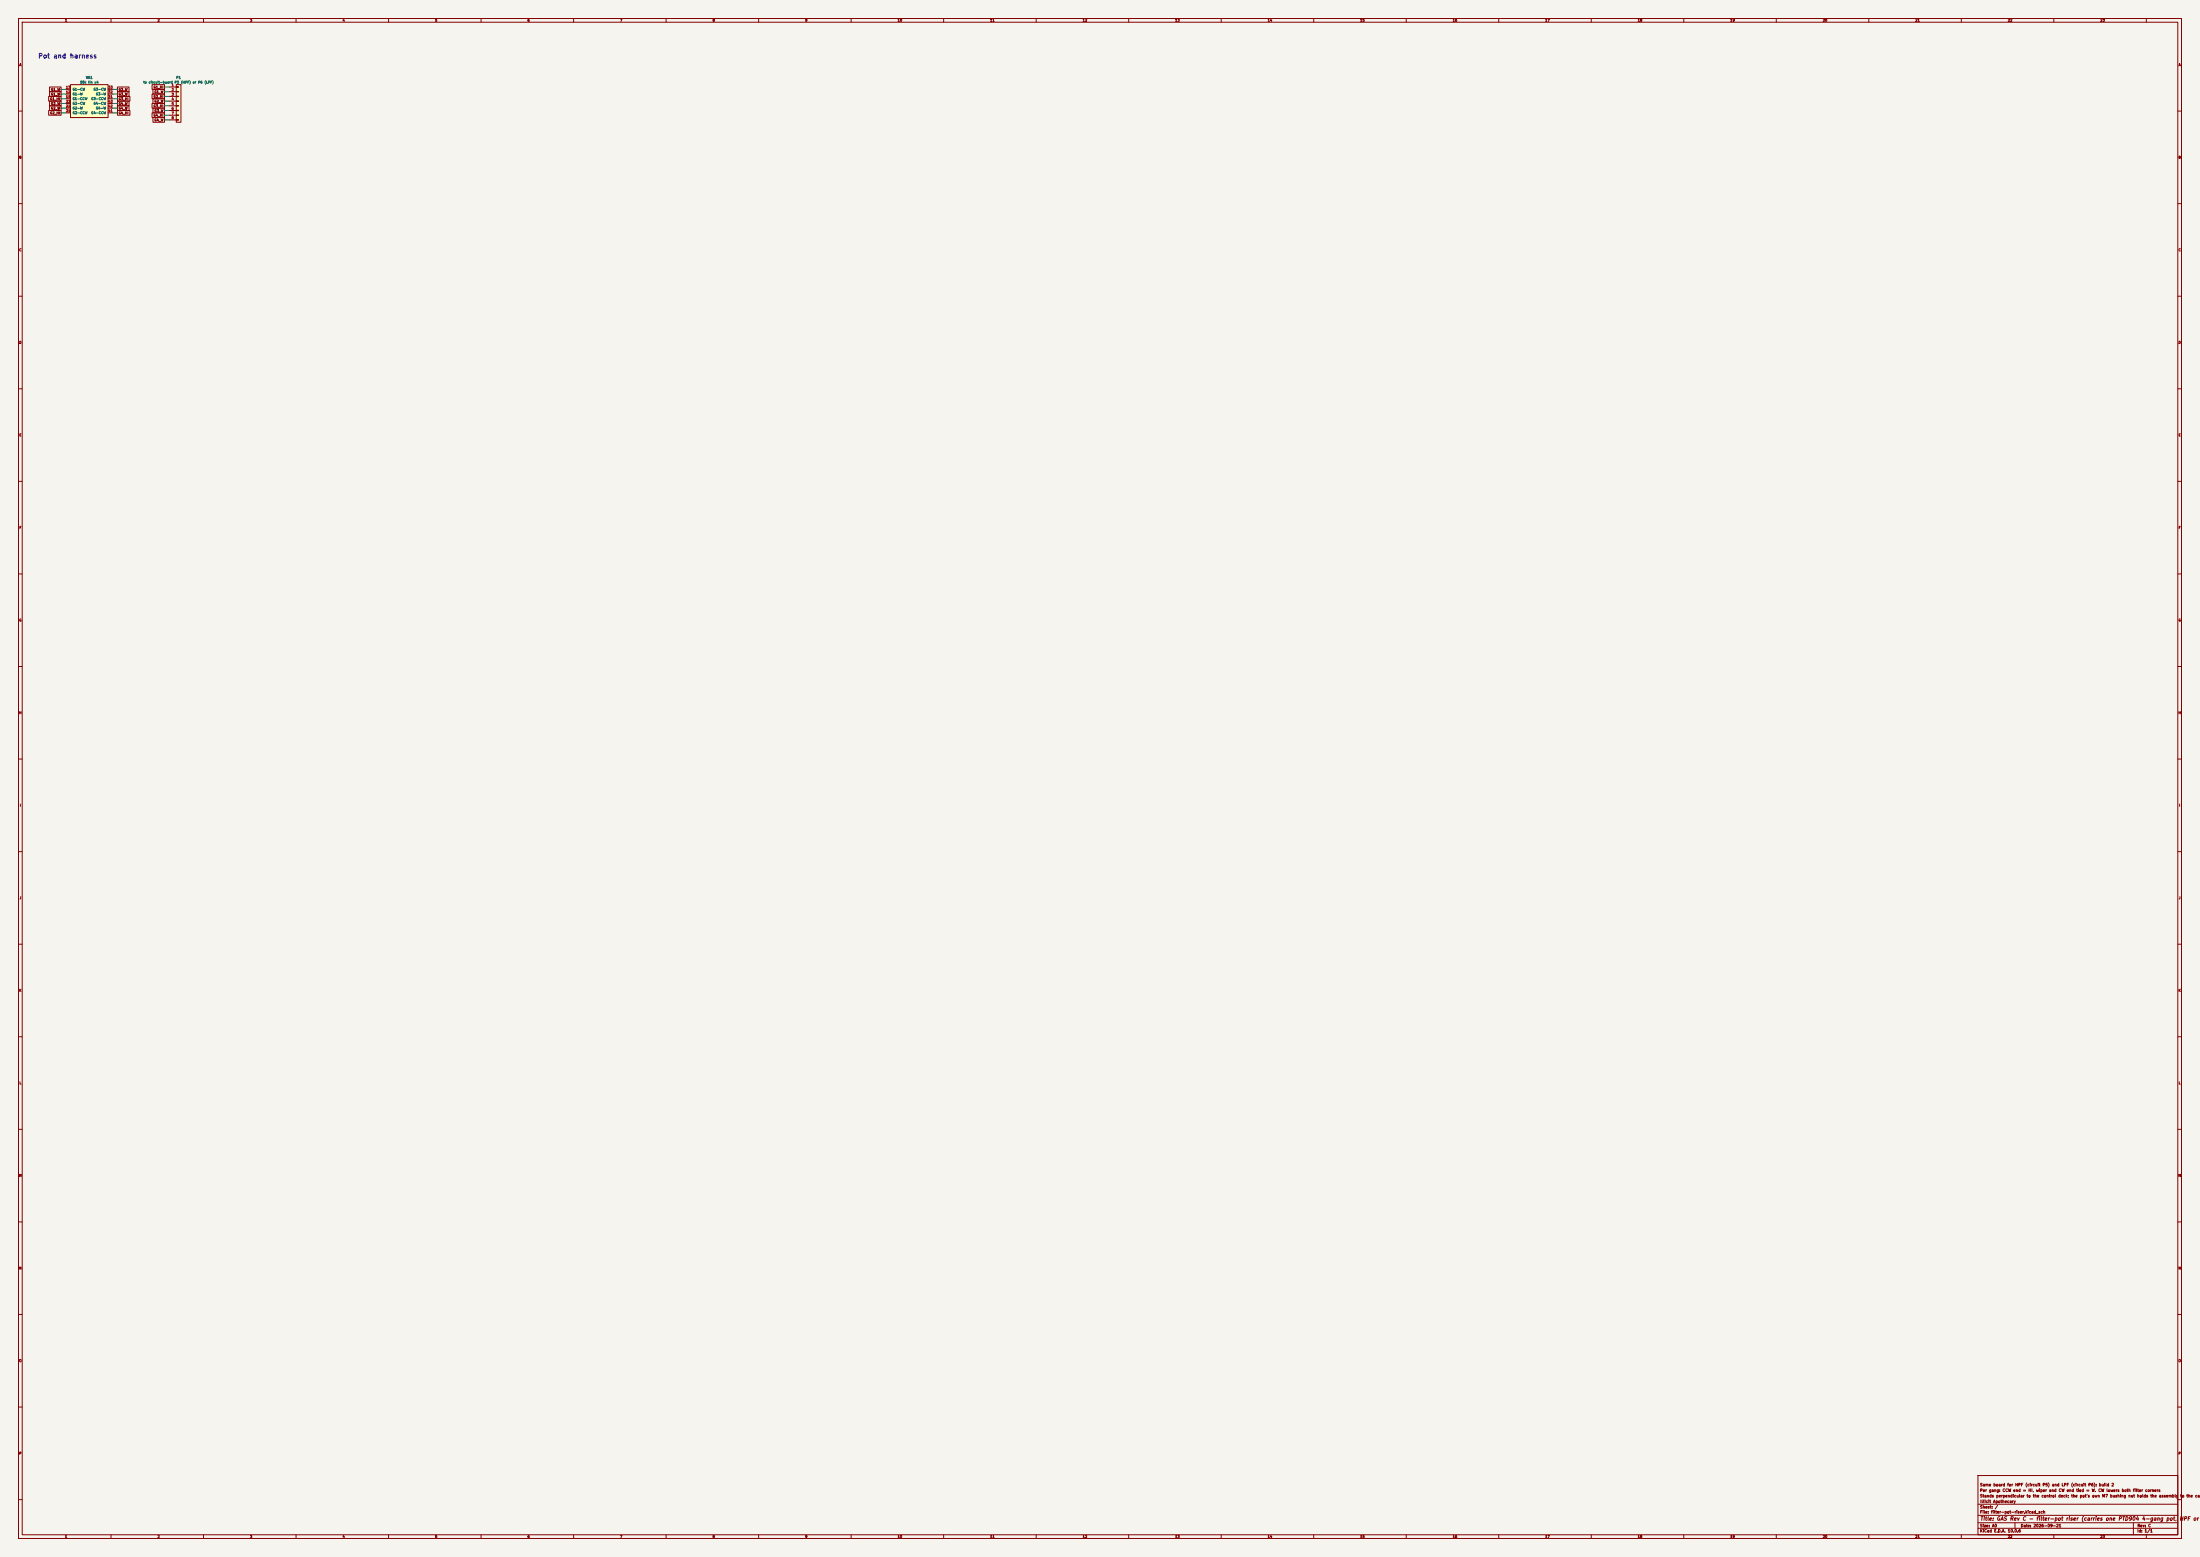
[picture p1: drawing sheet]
(kicad_sch
 (version 20260306)
 (generator "eeschema")
 (generator_version "10.0")
 (paper "A0")
 (title_block
  (title "GAS Rev C - filter-pot riser (carries one PTD904 4-gang pot, HPF or LPF)")
  (date "2026-09-21")
  (rev "C")
  (company "Illicit Apothecary")
  (comment 1 "Stands perpendicular to the control deck; the pot's own M7 bushing nut holds the assembly to the cap")
  (comment 2 "Per gang: CCW end = HI, wiper and CW end tied = W. CW lowers both filter corners")
  (comment 3 "Same board for HPF (circuit P5) and LPF (circuit P6): build 2"))
 (lib_symbols
  (symbol "Connector_Generic:Conn_01x08"
   (pin_names
    (offset 1.016) (hide yes)) (exclude_from_sim no) (in_bom yes) (on_board yes)
   (in_pos_files yes)
   (duplicate_pin_numbers_are_jumpers no)
   (property "Reference" "J" (at 0 10.16 0) (show_name no) (do_not_autoplace no) (effects (font (size 1.27 1.27))))
   (property "Value" "Conn_01x08" (at 0 -12.7 0) (show_name no) (do_not_autoplace no) (effects (font (size 1.27 1.27))))
   (property "Footprint" "" (at 0 0 0) (show_name no) (do_not_autoplace no) (hide yes) (effects (font (size 1.27 1.27))))
   (property "Datasheet" "" (at 0 0 0) (show_name no) (do_not_autoplace no) (hide yes) (effects (font (size 1.27 1.27))))
   (property "Description" "Generic connector, single row, 01x08, script generated (kicad-library-utils/schlib/autogen/connector/)" (at 0 0 0) (show_name no) (do_not_autoplace no) (hide yes) (effects (font (size 1.27 1.27))))
   (symbol "Conn_01x08_1_1"
    (rectangle (start -1.27 8.89) (end 1.27 -11.43) (stroke (width 0.254) (type default)) (fill (type background)))
    (rectangle (start -1.27 7.747) (end 0 7.493) (stroke (width 0.1524) (type default)) (fill (type none)))
    (rectangle (start -1.27 5.207) (end 0 4.953) (stroke (width 0.1524) (type default)) (fill (type none)))
    (rectangle (start -1.27 2.667) (end 0 2.413) (stroke (width 0.1524) (type default)) (fill (type none)))
    (rectangle (start -1.27 0.127) (end 0 -0.127) (stroke (width 0.1524) (type default)) (fill (type none)))
    (rectangle (start -1.27 -2.413) (end 0 -2.667) (stroke (width 0.1524) (type default)) (fill (type none)))
    (rectangle (start -1.27 -4.953) (end 0 -5.207) (stroke (width 0.1524) (type default)) (fill (type none)))
    (rectangle (start -1.27 -7.493) (end 0 -7.747) (stroke (width 0.1524) (type default)) (fill (type none)))
    (rectangle (start -1.27 -10.033) (end 0 -10.287) (stroke (width 0.1524) (type default)) (fill (type none)))
    (pin passive line (at -5.08 7.62 0) (length 3.81) (name "Pin_1" (effects (font (size 1.27 1.27)))) (number "1" (effects (font (size 1.27 1.27)))))
    (pin passive line (at -5.08 5.08 0) (length 3.81) (name "Pin_2" (effects (font (size 1.27 1.27)))) (number "2" (effects (font (size 1.27 1.27)))))
    (pin passive line (at -5.08 2.54 0) (length 3.81) (name "Pin_3" (effects (font (size 1.27 1.27)))) (number "3" (effects (font (size 1.27 1.27)))))
    (pin passive line (at -5.08 0 0) (length 3.81) (name "Pin_4" (effects (font (size 1.27 1.27)))) (number "4" (effects (font (size 1.27 1.27)))))
    (pin passive line (at -5.08 -2.54 0) (length 3.81) (name "Pin_5" (effects (font (size 1.27 1.27)))) (number "5" (effects (font (size 1.27 1.27)))))
    (pin passive line (at -5.08 -5.08 0) (length 3.81) (name "Pin_6" (effects (font (size 1.27 1.27)))) (number "6" (effects (font (size 1.27 1.27)))))
    (pin passive line (at -5.08 -7.62 0) (length 3.81) (name "Pin_7" (effects (font (size 1.27 1.27)))) (number "7" (effects (font (size 1.27 1.27)))))
    (pin passive line (at -5.08 -10.16 0) (length 3.81) (name "Pin_8" (effects (font (size 1.27 1.27)))) (number "8" (effects (font (size 1.27 1.27))))))
   (embedded_fonts no))
  (symbol "GAS_Parts:PTD904"
   (pin_names
    (offset 1.016)) (exclude_from_sim no) (in_bom yes) (on_board yes)
   (property "Reference" "VR" (at 0 11.43 0) (show_name no) (do_not_autoplace no) (effects (font (size 1.27 1.27))))
   (property "Value" "PTD904" (at 0 -11.43 0) (show_name no) (do_not_autoplace no) (effects (font (size 1.27 1.27))))
   (property "Footprint" "" (at 0 0 0) (show_name no) (do_not_autoplace no) (hide yes) (effects (font (size 1.27 1.27))))
   (property "Datasheet" "" (at 0 0 0) (show_name no) (do_not_autoplace no) (hide yes) (effects (font (size 1.27 1.27))))
   (property "Description" "Bourns PTD904 4-gang 9 mm potentiometer, side-adjust PC pins. Gang g = 1..4 from the panel end; pin g1 = CCW end, g2 = wiper, g3 = CW end" (at 0 0 0) (show_name no) (do_not_autoplace no) (hide yes) (effects (font (size 1.27 1.27))))
   (symbol "PTD904_0_1"
    (rectangle (start -10.16 8.89) (end 10.16 -8.89) (stroke (width 0.254) (type default)) (fill (type background))))
   (symbol "PTD904_1_1"
    (pin passive line (at -12.7 6.35 0) (length 2.54) (name "G1-CW" (effects (font (size 1.27 1.27)))) (number "13" (effects (font (size 1.27 1.27)))))
    (pin passive line (at -12.7 3.81 0) (length 2.54) (name "G1-W" (effects (font (size 1.27 1.27)))) (number "12" (effects (font (size 1.27 1.27)))))
    (pin passive line (at -12.7 1.27 0) (length 2.54) (name "G1-CCW" (effects (font (size 1.27 1.27)))) (number "11" (effects (font (size 1.27 1.27)))))
    (pin passive line (at -12.7 -1.27 0) (length 2.54) (name "G2-CW" (effects (font (size 1.27 1.27)))) (number "23" (effects (font (size 1.27 1.27)))))
    (pin passive line (at -12.7 -3.81 0) (length 2.54) (name "G2-W" (effects (font (size 1.27 1.27)))) (number "22" (effects (font (size 1.27 1.27)))))
    (pin passive line (at -12.7 -6.35 0) (length 2.54) (name "G2-CCW" (effects (font (size 1.27 1.27)))) (number "21" (effects (font (size 1.27 1.27)))))
    (pin passive line (at 12.7 6.35 180) (length 2.54) (name "G3-CW" (effects (font (size 1.27 1.27)))) (number "33" (effects (font (size 1.27 1.27)))))
    (pin passive line (at 12.7 3.81 180) (length 2.54) (name "G3-W" (effects (font (size 1.27 1.27)))) (number "32" (effects (font (size 1.27 1.27)))))
    (pin passive line (at 12.7 1.27 180) (length 2.54) (name "G3-CCW" (effects (font (size 1.27 1.27)))) (number "31" (effects (font (size 1.27 1.27)))))
    (pin passive line (at 12.7 -1.27 180) (length 2.54) (name "G4-CW" (effects (font (size 1.27 1.27)))) (number "43" (effects (font (size 1.27 1.27)))))
    (pin passive line (at 12.7 -3.81 180) (length 2.54) (name "G4-W" (effects (font (size 1.27 1.27)))) (number "42" (effects (font (size 1.27 1.27)))))
    (pin passive line (at 12.7 -6.35 180) (length 2.54) (name "G4-CCW" (effects (font (size 1.27 1.27)))) (number "41" (effects (font (size 1.27 1.27))))))))
 (text "Pot and harness"
  (exclude_from_sim no)
  (at 20.32 30.48 0)
  (effects (font (size 2.54 2.54)
    (bold yes)) (justify left)))
 (symbol
  (lib_id "GAS_Parts:PTD904")
  (at 48.26 54.61 0)
  (unit 1)
  (body_style 1)
  (exclude_from_sim no)
  (in_bom yes)
  (on_board yes)
  (in_pos_files yes)
  (dnp no)
  (fields_autoplaced yes)
  (property "Reference" "VR1" (at 48.26 41.91 0) (show_name no) (do_not_autoplace no) (effects (font (size 1.27 1.27))))
  (property "Value" "50k lin x4" (at 48.26 44.45 0) (show_name no) (do_not_autoplace no) (effects (font (size 1.27 1.27))))
  (property "Footprint" "GAS_Parts:Pot_Bourns_PTD904_SideAdjust" (at 48.26 54.61 0) (show_name no) (do_not_autoplace no) (hide yes) (effects (font (size 1.27 1.27))))
  (property "Datasheet" "" (at 48.26 54.61 0) (show_name no) (do_not_autoplace no) (hide yes) (effects (font (size 1.27 1.27))))
  (property "Description" "4-gang 50k linear, M7x0.75, 15 mm shaft, side adjust. Gang 1 is nearest the panel" (at 48.26 54.61 0) (show_name no) (do_not_autoplace no) (hide yes) (effects (font (size 1.27 1.27))))
  (property "MPN" "PTD904-2015K-B503" (at 48.26 54.61 0) (show_name no) (do_not_autoplace no) (hide yes) (effects (font (size 1.27 1.27))))
  (property "Manufacturer" "Bourns" (at 48.26 54.61 0) (show_name no) (do_not_autoplace no) (hide yes) (effects (font (size 1.27 1.27))))
  (pin "13")
  (pin "12")
  (pin "11")
  (pin "23")
  (pin "22")
  (pin "21")
  (pin "33")
  (pin "32")
  (pin "31")
  (pin "43")
  (pin "42")
  (pin "41"))
 (wire
  (pts (xy 35.56 48.26) (xy 33.02 48.26))
  (stroke (width 0) (type default)))
 (global_label "G1_W"
  (shape passive)
  (at 33.02 48.26 180)
  (fields_autoplaced yes)
  (effects (font (size 1.27 1.27)) (justify right))
  (property "Intersheetrefs" "${INTERSHEET_REFS}" (at 33.02 48.26 0) (show_name no) (do_not_autoplace no) (hide yes) (effects (font (size 1.27 1.27)))))
 (wire
  (pts (xy 35.56 50.8) (xy 33.02 50.8))
  (stroke (width 0) (type default)))
 (global_label "G1_W"
  (shape passive)
  (at 33.02 50.8 180)
  (fields_autoplaced yes)
  (effects (font (size 1.27 1.27)) (justify right))
  (property "Intersheetrefs" "${INTERSHEET_REFS}" (at 33.02 50.8 0) (show_name no) (do_not_autoplace no) (hide yes) (effects (font (size 1.27 1.27)))))
 (wire
  (pts (xy 35.56 53.34) (xy 33.02 53.34))
  (stroke (width 0) (type default)))
 (global_label "G1_HI"
  (shape passive)
  (at 33.02 53.34 180)
  (fields_autoplaced yes)
  (effects (font (size 1.27 1.27)) (justify right))
  (property "Intersheetrefs" "${INTERSHEET_REFS}" (at 33.02 53.34 0) (show_name no) (do_not_autoplace no) (hide yes) (effects (font (size 1.27 1.27)))))
 (wire
  (pts (xy 35.56 55.88) (xy 33.02 55.88))
  (stroke (width 0) (type default)))
 (global_label "G2_W"
  (shape passive)
  (at 33.02 55.88 180)
  (fields_autoplaced yes)
  (effects (font (size 1.27 1.27)) (justify right))
  (property "Intersheetrefs" "${INTERSHEET_REFS}" (at 33.02 55.88 0) (show_name no) (do_not_autoplace no) (hide yes) (effects (font (size 1.27 1.27)))))
 (wire
  (pts (xy 35.56 58.42) (xy 33.02 58.42))
  (stroke (width 0) (type default)))
 (global_label "G2_W"
  (shape passive)
  (at 33.02 58.42 180)
  (fields_autoplaced yes)
  (effects (font (size 1.27 1.27)) (justify right))
  (property "Intersheetrefs" "${INTERSHEET_REFS}" (at 33.02 58.42 0) (show_name no) (do_not_autoplace no) (hide yes) (effects (font (size 1.27 1.27)))))
 (wire
  (pts (xy 35.56 60.96) (xy 33.02 60.96))
  (stroke (width 0) (type default)))
 (global_label "G2_HI"
  (shape passive)
  (at 33.02 60.96 180)
  (fields_autoplaced yes)
  (effects (font (size 1.27 1.27)) (justify right))
  (property "Intersheetrefs" "${INTERSHEET_REFS}" (at 33.02 60.96 0) (show_name no) (do_not_autoplace no) (hide yes) (effects (font (size 1.27 1.27)))))
 (wire
  (pts (xy 60.96 48.26) (xy 63.5 48.26))
  (stroke (width 0) (type default)))
 (global_label "G3_W"
  (shape passive)
  (at 63.5 48.26 0)
  (fields_autoplaced yes)
  (effects (font (size 1.27 1.27)) (justify left))
  (property "Intersheetrefs" "${INTERSHEET_REFS}" (at 63.5 48.26 0) (show_name no) (do_not_autoplace no) (hide yes) (effects (font (size 1.27 1.27)))))
 (wire
  (pts (xy 60.96 50.8) (xy 63.5 50.8))
  (stroke (width 0) (type default)))
 (global_label "G3_W"
  (shape passive)
  (at 63.5 50.8 0)
  (fields_autoplaced yes)
  (effects (font (size 1.27 1.27)) (justify left))
  (property "Intersheetrefs" "${INTERSHEET_REFS}" (at 63.5 50.8 0) (show_name no) (do_not_autoplace no) (hide yes) (effects (font (size 1.27 1.27)))))
 (wire
  (pts (xy 60.96 53.34) (xy 63.5 53.34))
  (stroke (width 0) (type default)))
 (global_label "G3_HI"
  (shape passive)
  (at 63.5 53.34 0)
  (fields_autoplaced yes)
  (effects (font (size 1.27 1.27)) (justify left))
  (property "Intersheetrefs" "${INTERSHEET_REFS}" (at 63.5 53.34 0) (show_name no) (do_not_autoplace no) (hide yes) (effects (font (size 1.27 1.27)))))
 (wire
  (pts (xy 60.96 55.88) (xy 63.5 55.88))
  (stroke (width 0) (type default)))
 (global_label "G4_W"
  (shape passive)
  (at 63.5 55.88 0)
  (fields_autoplaced yes)
  (effects (font (size 1.27 1.27)) (justify left))
  (property "Intersheetrefs" "${INTERSHEET_REFS}" (at 63.5 55.88 0) (show_name no) (do_not_autoplace no) (hide yes) (effects (font (size 1.27 1.27)))))
 (wire
  (pts (xy 60.96 58.42) (xy 63.5 58.42))
  (stroke (width 0) (type default)))
 (global_label "G4_W"
  (shape passive)
  (at 63.5 58.42 0)
  (fields_autoplaced yes)
  (effects (font (size 1.27 1.27)) (justify left))
  (property "Intersheetrefs" "${INTERSHEET_REFS}" (at 63.5 58.42 0) (show_name no) (do_not_autoplace no) (hide yes) (effects (font (size 1.27 1.27)))))
 (wire
  (pts (xy 60.96 60.96) (xy 63.5 60.96))
  (stroke (width 0) (type default)))
 (global_label "G4_HI"
  (shape passive)
  (at 63.5 60.96 0)
  (fields_autoplaced yes)
  (effects (font (size 1.27 1.27)) (justify left))
  (property "Intersheetrefs" "${INTERSHEET_REFS}" (at 63.5 60.96 0) (show_name no) (do_not_autoplace no) (hide yes) (effects (font (size 1.27 1.27)))))
 (symbol
  (lib_id "Connector_Generic:Conn_01x08")
  (at 96.52 54.61 0)
  (unit 1)
  (body_style 1)
  (exclude_from_sim no)
  (in_bom yes)
  (on_board yes)
  (in_pos_files yes)
  (dnp no)
  (fields_autoplaced yes)
  (property "Reference" "P1" (at 96.52 41.91 0) (show_name no) (do_not_autoplace no) (effects (font (size 1.27 1.27))))
  (property "Value" "to circuit-board P5 (HPF) or P6 (LPF)" (at 96.52 44.45 0) (show_name no) (do_not_autoplace no) (effects (font (size 1.27 1.27))))
  (property "Footprint" "Connector_JST:JST_XH_B8B-XH-A_1x08_P2.50mm_Vertical" (at 96.52 54.61 0) (show_name no) (do_not_autoplace no) (hide yes) (effects (font (size 1.27 1.27))))
  (property "Datasheet" "" (at 96.52 54.61 0) (show_name no) (do_not_autoplace no) (hide yes) (effects (font (size 1.27 1.27))))
  (property "Description" "1:1 with circuit P5 / P6: (HI, wiper) per gang, gang 1 nearest the panel" (at 96.52 54.61 0) (show_name no) (do_not_autoplace no) (hide yes) (effects (font (size 1.27 1.27))))
  (property "MPN" "B8B-XH-A(LF)(SN)" (at 96.52 54.61 0) (show_name no) (do_not_autoplace no) (hide yes) (effects (font (size 1.27 1.27))))
  (property "Manufacturer" "JST" (at 96.52 54.61 0) (show_name no) (do_not_autoplace no) (hide yes) (effects (font (size 1.27 1.27))))
  (pin "1")
  (pin "2")
  (pin "3")
  (pin "4")
  (pin "5")
  (pin "6")
  (pin "7")
  (pin "8"))
 (wire
  (pts (xy 91.44 46.99) (xy 88.9 46.99))
  (stroke (width 0) (type default)))
 (global_label "G1_HI"
  (shape passive)
  (at 88.9 46.99 180)
  (fields_autoplaced yes)
  (effects (font (size 1.27 1.27)) (justify right))
  (property "Intersheetrefs" "${INTERSHEET_REFS}" (at 88.9 46.99 0) (show_name no) (do_not_autoplace no) (hide yes) (effects (font (size 1.27 1.27)))))
 (wire
  (pts (xy 91.44 49.53) (xy 88.9 49.53))
  (stroke (width 0) (type default)))
 (global_label "G1_W"
  (shape passive)
  (at 88.9 49.53 180)
  (fields_autoplaced yes)
  (effects (font (size 1.27 1.27)) (justify right))
  (property "Intersheetrefs" "${INTERSHEET_REFS}" (at 88.9 49.53 0) (show_name no) (do_not_autoplace no) (hide yes) (effects (font (size 1.27 1.27)))))
 (wire
  (pts (xy 91.44 52.07) (xy 88.9 52.07))
  (stroke (width 0) (type default)))
 (global_label "G2_HI"
  (shape passive)
  (at 88.9 52.07 180)
  (fields_autoplaced yes)
  (effects (font (size 1.27 1.27)) (justify right))
  (property "Intersheetrefs" "${INTERSHEET_REFS}" (at 88.9 52.07 0) (show_name no) (do_not_autoplace no) (hide yes) (effects (font (size 1.27 1.27)))))
 (wire
  (pts (xy 91.44 54.61) (xy 88.9 54.61))
  (stroke (width 0) (type default)))
 (global_label "G2_W"
  (shape passive)
  (at 88.9 54.61 180)
  (fields_autoplaced yes)
  (effects (font (size 1.27 1.27)) (justify right))
  (property "Intersheetrefs" "${INTERSHEET_REFS}" (at 88.9 54.61 0) (show_name no) (do_not_autoplace no) (hide yes) (effects (font (size 1.27 1.27)))))
 (wire
  (pts (xy 91.44 57.15) (xy 88.9 57.15))
  (stroke (width 0) (type default)))
 (global_label "G3_HI"
  (shape passive)
  (at 88.9 57.15 180)
  (fields_autoplaced yes)
  (effects (font (size 1.27 1.27)) (justify right))
  (property "Intersheetrefs" "${INTERSHEET_REFS}" (at 88.9 57.15 0) (show_name no) (do_not_autoplace no) (hide yes) (effects (font (size 1.27 1.27)))))
 (wire
  (pts (xy 91.44 59.69) (xy 88.9 59.69))
  (stroke (width 0) (type default)))
 (global_label "G3_W"
  (shape passive)
  (at 88.9 59.69 180)
  (fields_autoplaced yes)
  (effects (font (size 1.27 1.27)) (justify right))
  (property "Intersheetrefs" "${INTERSHEET_REFS}" (at 88.9 59.69 0) (show_name no) (do_not_autoplace no) (hide yes) (effects (font (size 1.27 1.27)))))
 (wire
  (pts (xy 91.44 62.23) (xy 88.9 62.23))
  (stroke (width 0) (type default)))
 (global_label "G4_HI"
  (shape passive)
  (at 88.9 62.23 180)
  (fields_autoplaced yes)
  (effects (font (size 1.27 1.27)) (justify right))
  (property "Intersheetrefs" "${INTERSHEET_REFS}" (at 88.9 62.23 0) (show_name no) (do_not_autoplace no) (hide yes) (effects (font (size 1.27 1.27)))))
 (wire
  (pts (xy 91.44 64.77) (xy 88.9 64.77))
  (stroke (width 0) (type default)))
 (global_label "G4_W"
  (shape passive)
  (at 88.9 64.77 180)
  (fields_autoplaced yes)
  (effects (font (size 1.27 1.27)) (justify right))
  (property "Intersheetrefs" "${INTERSHEET_REFS}" (at 88.9 64.77 0) (show_name no) (do_not_autoplace no) (hide yes) (effects (font (size 1.27 1.27)))))
 (sheet_instances
  (path ""
   (page "1")))
 (embedded_fonts no))
